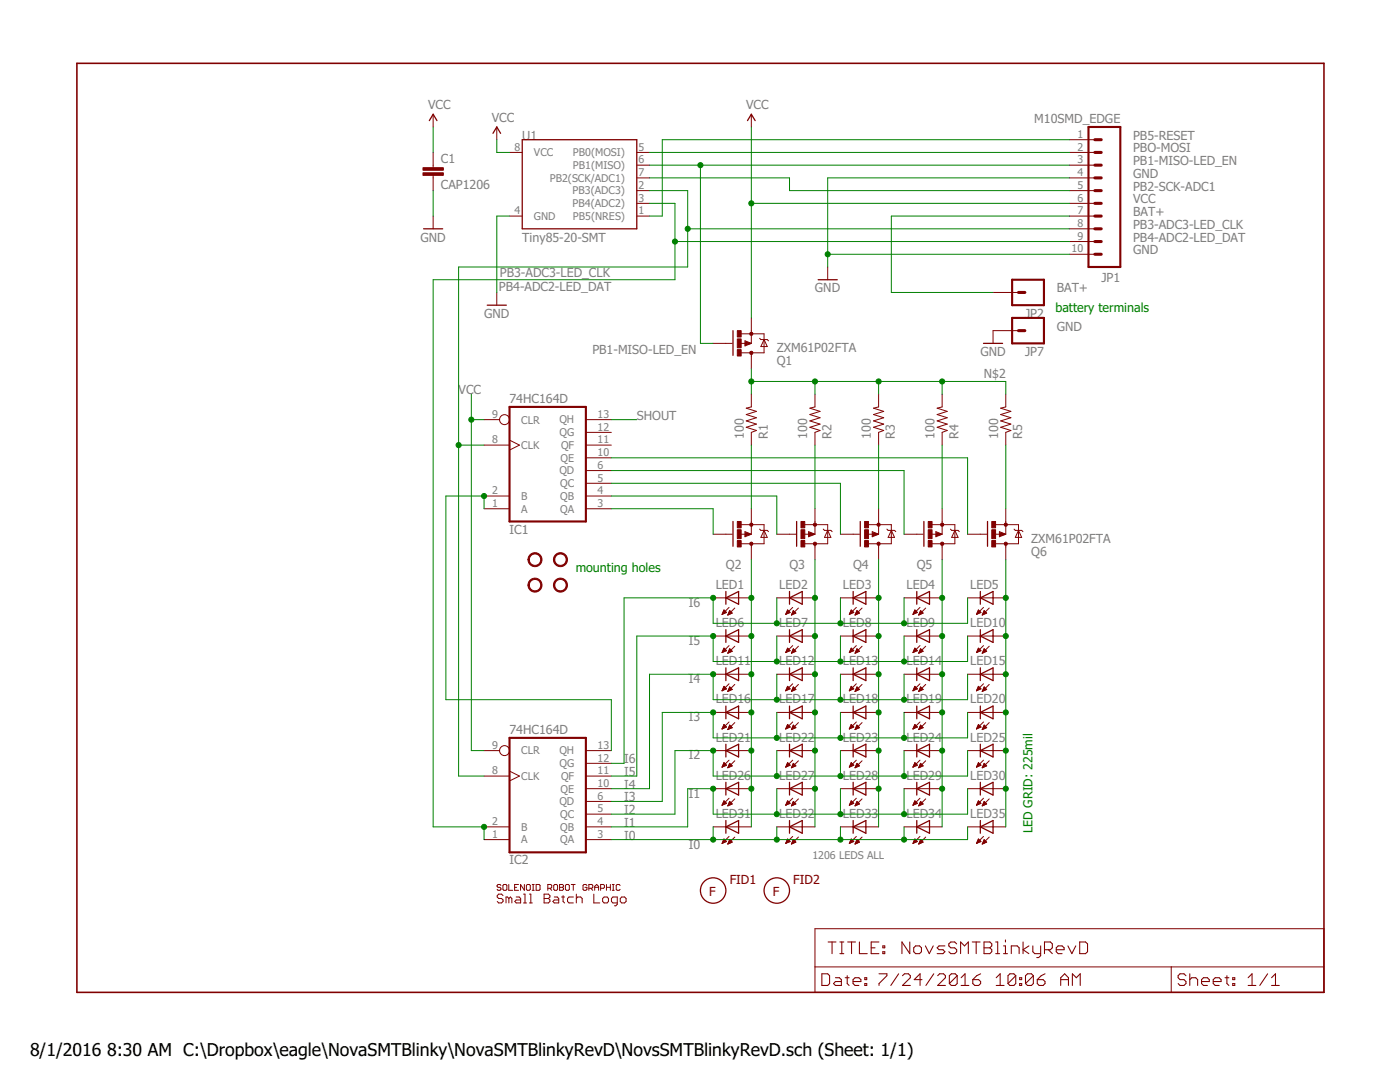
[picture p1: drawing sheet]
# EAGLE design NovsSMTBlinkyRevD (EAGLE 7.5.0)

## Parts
C1  CAP1206  [1206]
FID1  FIDUCIAL  [FID05MM]
FID2  FIDUCIAL  [FID05MM]
IC1  74HC164D  [SO14]
IC2  74HC164D  [SO14]
JP1  M10SMD_EDGE  [1X10_SMD_EDGE]
JP2  M01NOSILK-KIT  [1X01NS-KIT]
JP3  MTGHOLE110MIL  [HOLE112]
JP4  MTGHOLE110MIL  [HOLE112]
JP5  MTGHOLE110MIL  [HOLE112]
JP6  MTGHOLE110MIL  [HOLE112]
JP7  M01NOSILK-KIT  [1X01NS-KIT]
LED1  LED1206  [LED-1206]
LED2  LED1206  [LED-1206]
LED3  LED1206  [LED-1206]
LED4  LED1206  [LED-1206]
LED5  LED1206  [LED-1206]
LED6  LED1206  [LED-1206]
LED7  LED1206  [LED-1206]
LED8  LED1206  [LED-1206]
LED9  LED1206  [LED-1206]
LED10  LED1206  [LED-1206]
LED11  LED1206  [LED-1206]
LED12  LED1206  [LED-1206]
LED13  LED1206  [LED-1206]
LED14  LED1206  [LED-1206]
LED15  LED1206  [LED-1206]
LED16  LED1206  [LED-1206]
LED17  LED1206  [LED-1206]
LED18  LED1206  [LED-1206]
LED19  LED1206  [LED-1206]
LED20  LED1206  [LED-1206]
LED21  LED1206  [LED-1206]
LED22  LED1206  [LED-1206]
LED23  LED1206  [LED-1206]
LED24  LED1206  [LED-1206]
LED25  LED1206  [LED-1206]
LED26  LED1206  [LED-1206]
LED27  LED1206  [LED-1206]
LED28  LED1206  [LED-1206]
LED29  LED1206  [LED-1206]
LED30  LED1206  [LED-1206]
LED31  LED1206  [LED-1206]
LED32  LED1206  [LED-1206]
LED33  LED1206  [LED-1206]
LED34  LED1206  [LED-1206]
LED35  LED1206  [LED-1206]
Q1  ZXM61P02FTA  MOSFET-PCHANNELSMD  [SOT23-3]
Q2  MOSFET-PCHANNELSMD  [SOT23-3]
Q3  MOSFET-PCHANNELSMD  [SOT23-3]
Q4  MOSFET-PCHANNELSMD  [SOT23-3]
Q5  MOSFET-PCHANNELSMD  [SOT23-3]
Q6  ZXM61P02FTA  MOSFET-PCHANNELSMD  [SOT23-3]
R1  100  RES1206  [1206]
R2  100  RES1206  [1206]
R3  100  RES1206  [1206]
R4  100  RES1206  [1206]
R5  100  RES1206  [1206]
U1  Tiny85-20-SMT  ATTINY45TINY85-20-SMT  [SO08-EIAJ]
U$1  SOLENOID_ROBOT  [SOLENOID_ROBT_450MIL]
U$4  SMALLBATCH_LOGO750W  [SMALLBATCH_750W]

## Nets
BAT+: JP1.7 JP2.1
GND: C1.2 JP1.4 JP1.10 JP7.1 U1.4(GND)
I0: IC2.3(QA) LED31.C LED32.C LED33.C LED34.C LED35.C
I1: IC2.4(QB) LED26.C LED27.C LED28.C LED29.C LED30.C
I2: IC2.5(QC) LED21.C LED22.C LED23.C LED24.C LED25.C
I3: IC2.6(QD) LED16.C LED17.C LED18.C LED19.C LED20.C
I4: IC2.10(QE) LED11.C LED12.C LED13.C LED14.C LED15.C
I5: IC2.11(QF) LED6.C LED7.C LED8.C LED9.C LED10.C
I6: IC2.12(QG) LED1.C LED2.C LED3.C LED4.C LED5.C
N$1: IC1.1(A) IC1.2(B) IC2.13(QH)
N$2: Q1.3(D) R1.2 R2.2 R3.2 R4.2 R5.2
N$8: LED1.A LED6.A LED11.A LED16.A LED21.A LED26.A LED31.A Q2.3(D)
N$9: LED2.A LED7.A LED12.A LED17.A LED22.A LED27.A LED32.A Q3.3(D)
N$11: LED4.A LED9.A LED14.A LED19.A LED24.A LED29.A LED34.A Q5.3(D)
N$12: LED5.A LED10.A LED15.A LED20.A LED25.A LED30.A LED35.A Q6.3(D)
N$13: LED3.A LED8.A LED13.A LED18.A LED23.A LED28.A LED33.A Q4.3(D)
N$15: Q2.2(S) R1.1
N$16: Q3.2(S) R2.1
N$18: Q4.2(S) R3.1
N$19: Q5.2(S) R4.1
N$20: Q6.2(S) R5.1
N$21: IC1.3(QA) Q2.1(G)
N$22: IC1.4(QB) Q3.1(G)
N$23: IC1.5(QC) Q4.1(G)
N$24: IC1.6(QD) Q5.1(G)
N$25: IC1.10(QE) Q6.1(G)
PB1-MISO-LED_EN: JP1.3 Q1.1(G) U1.6(PB1(MISO))
PB2-SCK-ADC1: JP1.5 U1.7(PB2(SCK/ADC1))
PB3-ADC3-LED_CLK: IC1.8(CLK) IC2.8(CLK) JP1.8 U1.2(PB3(ADC3))
PB4-ADC2-LED_DAT: IC2.1(A) IC2.2(B) JP1.9 U1.3(PB4(ADC2))
PB5-RESET: JP1.1 U1.1(PB5(NRES))
PBO-MOSI: JP1.2 U1.5(PB0(MOSI))
SHOUT: IC1.13(QH)
VCC: C1.1 IC1.9(CLR) IC2.9(CLR) JP1.6 Q1.2(S) U1.8(VCC)
Unconnected: IC1.11(QF) IC1.12(QG)

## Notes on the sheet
- battery terminals
- mounting holes
- LED GRID: 225mil
- 1206 LEDS ALL

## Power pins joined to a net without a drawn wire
GND: IC1.7(GND) IC2.7(GND)
VCC: IC1.14(VCC) IC2.14(VCC)

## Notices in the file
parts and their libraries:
SparkFun-DiscreteSemi: Licensing: Creative Commons ShareAlike 4.0 International - https://creativecommons.org/licenses/by-sa/4.0
